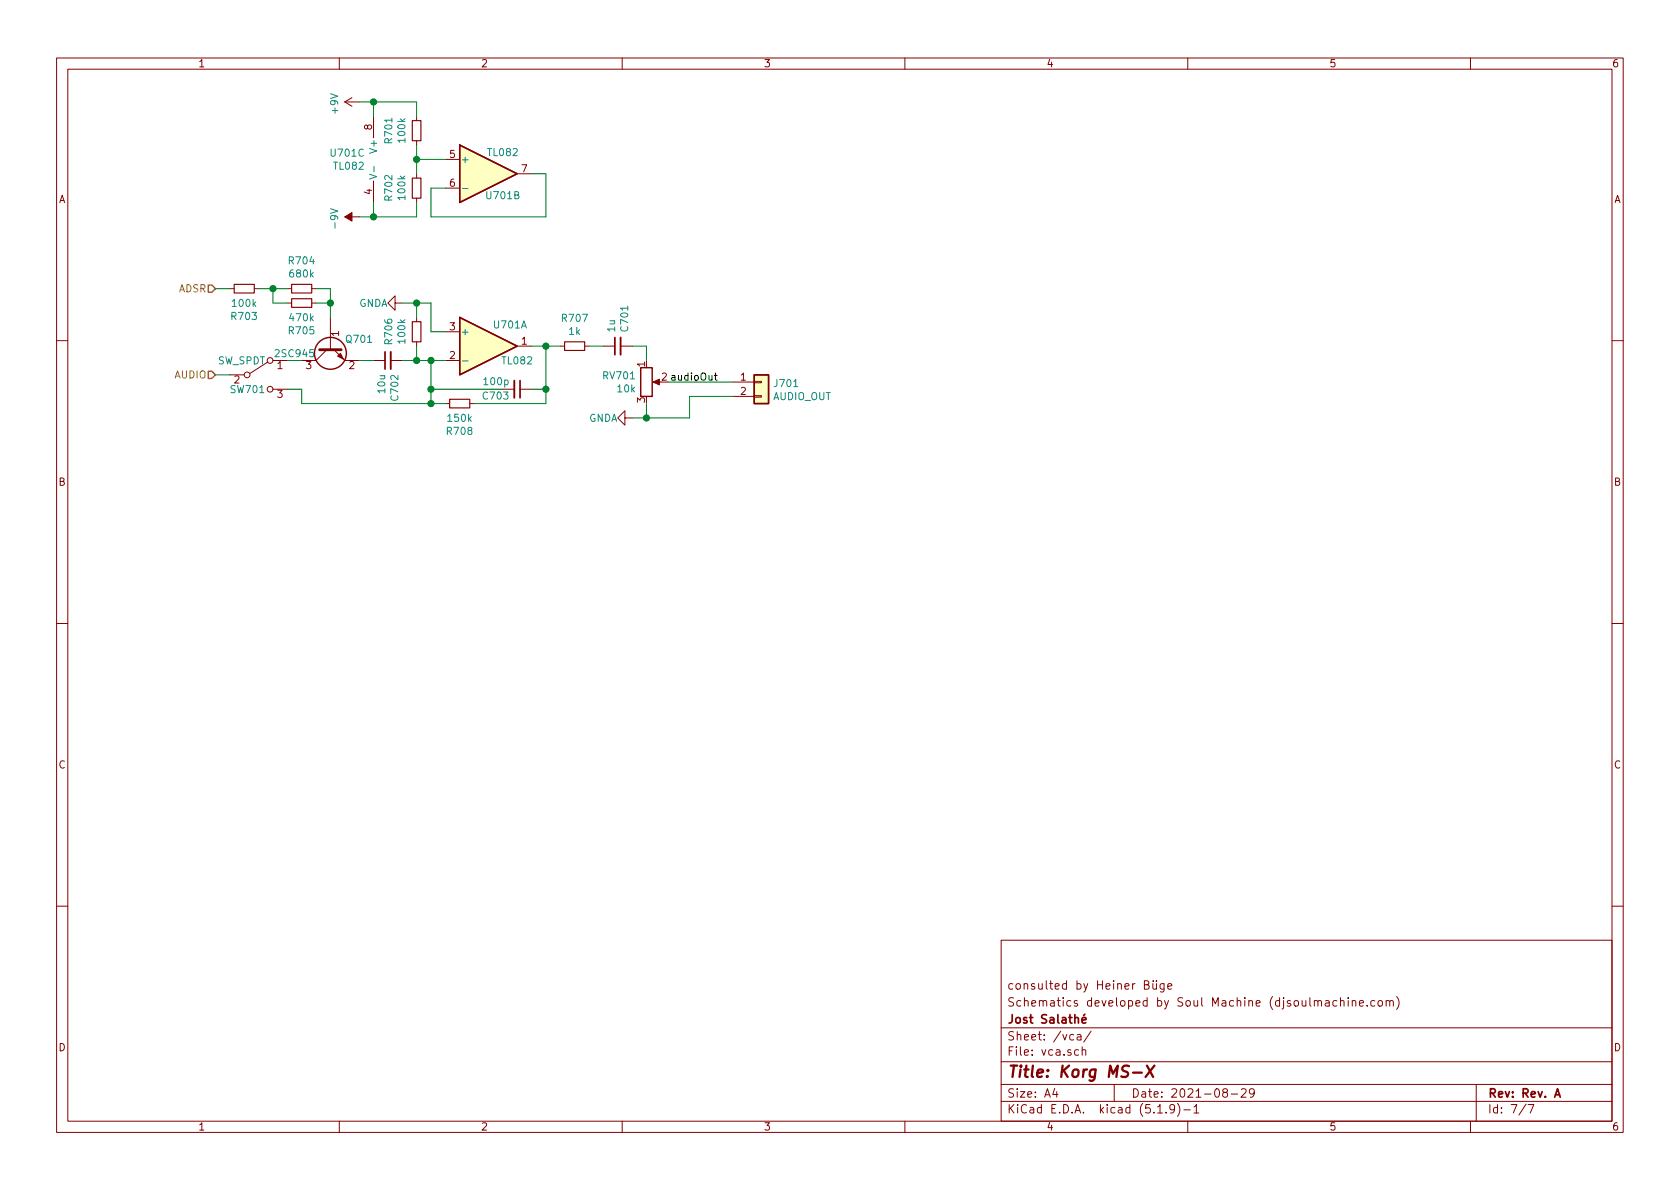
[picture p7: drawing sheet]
EESchema Schematic File Version 4
EELAYER 30 0
EELAYER END
$Descr A4 11693 8268
encoding utf-8
Sheet 7 7
Title "Korg MS-X"
Date "2021-08-29"
Rev "Rev. A"
Comp "Jost Salathé"
Comment1 "Schematics developed by Soul Machine (djsoulmachine.com)"
Comment2 "consulted by Heiner Büge"
Comment3 ""
Comment4 ""
$EndDescr
$Comp
L Amplifier_Operational:TL082 U?
U 1 1
P 3400 2400
AR Path="/610672B4/6130C5DF" Ref="U?"  Part="1" 
AR Path="/61306D81/6130C5DF" Ref="U701"  Part="1" 
F 0 "U701" H 3550 2550 50  0000 C CNN
F 1 "TL082" H 3600 2300 50  0000 C CNN
F 2 "Package_SO:SOIC-8_3.9x4.9mm_P1.27mm" H 3400 2400 50  0001 C CNN
F 3 "http://www.ti.com/lit/ds/symlink/tl081.pdf" H 3400 2400 50  0001 C CNN
F 4 "C9385" H 3400 2400 50  0001 C CNN "LCSC"
	1    3400 2400
	1    0    0    -1  
$EndComp
$Comp
L Amplifier_Operational:TL082 U?
U 2 1
P 3400 1200
AR Path="/610672B4/6130C5E5" Ref="U?"  Part="2" 
AR Path="/61306D81/6130C5E5" Ref="U701"  Part="2" 
F 0 "U701" H 3500 1050 50  0000 C CNN
F 1 "TL082" H 3500 1350 50  0000 C CNN
F 2 "Package_SO:SOIC-8_3.9x4.9mm_P1.27mm" H 3400 1200 50  0001 C CNN
F 3 "http://www.ti.com/lit/ds/symlink/tl081.pdf" H 3400 1200 50  0001 C CNN
F 4 "C9385" H 3400 1200 50  0001 C CNN "LCSC"
	2    3400 1200
	1    0    0    -1  
$EndComp
Text HLabel 1500 2600 0    50   Input ~ 0
AUDIO
Text HLabel 1500 2000 0    50   Input ~ 0
ADSR
$Comp
L Amplifier_Operational:TL082 U?
U 3 1
P 2500 1100
AR Path="/610672B4/6131044F" Ref="U?"  Part="3" 
AR Path="/61306D81/6131044F" Ref="U701"  Part="3" 
F 0 "U701" H 2458 1146 50  0000 L CNN
F 1 "TL082" H 2458 1055 50  0000 L CNN
F 2 "Package_SO:SOIC-8_3.9x4.9mm_P1.27mm" H 2500 1100 50  0001 C CNN
F 3 "http://www.ti.com/lit/ds/symlink/tl081.pdf" H 2500 1100 50  0001 C CNN
F 4 "C9385" H 2500 1100 50  0001 C CNN "LCSC"
	3    2500 1100
	-1   0    0    -1  
$EndComp
Wire Wire Line
	2500 700  2600 700 
Wire Wire Line
	2600 700  2600 800 
Wire Wire Line
	2500 1500 2600 1500
Wire Wire Line
	2600 1500 2600 1400
$Comp
L power:-9V #PWR?
U 1 1
P 2500 1500
AR Path="/60FA358D/6131045D" Ref="#PWR?"  Part="1" 
AR Path="/610672B4/6131045D" Ref="#PWR?"  Part="1" 
AR Path="/61306D81/6131045D" Ref="#PWR0702"  Part="1" 
F 0 "#PWR0702" H 2500 1375 50  0001 C CNN
F 1 "-9V" H 2515 1673 50  0000 C CNN
F 2 "" H 2500 1500 50  0001 C CNN
F 3 "" H 2500 1500 50  0001 C CNN
	1    2500 1500
	0    -1   1    0   
$EndComp
$Comp
L power:+9V #PWR?
U 1 1
P 2500 700
AR Path="/61310463" Ref="#PWR?"  Part="1" 
AR Path="/60FA358D/61310463" Ref="#PWR?"  Part="1" 
AR Path="/610672B4/61310463" Ref="#PWR?"  Part="1" 
AR Path="/61306D81/61310463" Ref="#PWR0701"  Part="1" 
F 0 "#PWR0701" H 2500 550 50  0001 C CNN
F 1 "+9V" H 2515 873 50  0000 C CNN
F 2 "" H 2500 700 50  0001 C CNN
F 3 "" H 2500 700 50  0001 C CNN
	1    2500 700 
	0    -1   1    0   
$EndComp
$Comp
L power:GNDA #PWR?
U 1 1
P 4400 2900
AR Path="/60F8D8A8/61313985" Ref="#PWR?"  Part="1" 
AR Path="/61041226/61313985" Ref="#PWR?"  Part="1" 
AR Path="/610426AE/61313985" Ref="#PWR?"  Part="1" 
AR Path="/61042119/61313985" Ref="#PWR?"  Part="1" 
AR Path="/610672B4/61313985" Ref="#PWR?"  Part="1" 
AR Path="/61306D81/61313985" Ref="#PWR0704"  Part="1" 
F 0 "#PWR0704" H 4400 2650 50  0001 C CNN
F 1 "GNDA" V 4400 2700 50  0000 C CNN
F 2 "" H 4400 2900 50  0001 C CNN
F 3 "" H 4400 2900 50  0001 C CNN
	1    4400 2900
	0    1    1    0   
$EndComp
$Comp
L Device:R_Small R?
U 1 1
P 2900 1300
AR Path="/60F8D8A8/61318106" Ref="R?"  Part="1" 
AR Path="/61041226/61318106" Ref="R?"  Part="1" 
AR Path="/610672B4/61318106" Ref="R?"  Part="1" 
AR Path="/61306D81/61318106" Ref="R702"  Part="1" 
F 0 "R702" V 2704 1300 50  0000 C CNN
F 1 "100k" V 2795 1300 50  0000 C CNN
F 2 "Resistor_SMD:R_0805_2012Metric_Pad1.20x1.40mm_HandSolder" H 2900 1300 50  0001 C CNN
F 3 "~" H 2900 1300 50  0001 C CNN
F 4 "C149504" H 2900 1300 50  0001 C CNN "LCSC"
	1    2900 1300
	1    0    0    -1  
$EndComp
Wire Wire Line
	3100 1300 3000 1300
Wire Wire Line
	3000 1300 3000 1500
Wire Wire Line
	3000 1500 3800 1500
Wire Wire Line
	3800 1500 3800 1200
Wire Wire Line
	3700 1200 3800 1200
$Comp
L Device:R_Small R?
U 1 1
P 2900 900
AR Path="/60F8D8A8/6131C5E7" Ref="R?"  Part="1" 
AR Path="/61041226/6131C5E7" Ref="R?"  Part="1" 
AR Path="/610672B4/6131C5E7" Ref="R?"  Part="1" 
AR Path="/61306D81/6131C5E7" Ref="R701"  Part="1" 
F 0 "R701" V 2704 900 50  0000 C CNN
F 1 "100k" V 2795 900 50  0000 C CNN
F 2 "Resistor_SMD:R_0805_2012Metric_Pad1.20x1.40mm_HandSolder" H 2900 900 50  0001 C CNN
F 3 "~" H 2900 900 50  0001 C CNN
F 4 "C149504" H 2900 900 50  0001 C CNN "LCSC"
	1    2900 900 
	1    0    0    1   
$EndComp
Wire Wire Line
	2900 1000 2900 1100
Wire Wire Line
	2900 1100 3100 1100
Wire Wire Line
	2900 1100 2900 1200
Connection ~ 2900 1100
$Comp
L Switch:SW_SPDT SW?
U 1 1
P 1800 2600
AR Path="/610672B4/6132328A" Ref="SW?"  Part="1" 
AR Path="/61306D81/6132328A" Ref="SW701"  Part="1" 
F 0 "SW701" H 1850 2500 50  0000 R CNN
F 1 "SW_SPDT" H 1850 2700 50  0000 R CNN
F 2 "Connector_PinHeader_2.54mm:PinHeader_1x03_P2.54mm_Vertical" H 1800 2600 50  0001 C CNN
F 3 "~" H 1800 2600 50  0001 C CNN
	1    1800 2600
	1    0    0    -1  
$EndComp
Wire Wire Line
	1600 2600 1500 2600
$Comp
L Device:Q_NPN_BEC Q701
U 1 1
P 2300 2400
F 0 "Q701" V 2250 2300 50  0000 R CNN
F 1 "2SC945" V 2350 2650 50  0000 C CNN
F 2 "Package_TO_SOT_SMD:SOT-23" H 2500 2500 50  0001 C CNN
F 3 "~" H 2300 2400 50  0001 C CNN
F 4 "C181154" H 2300 2400 50  0001 C CNN "LCSC"
	1    2300 2400
	0    -1   1    0   
$EndComp
$Comp
L Device:R_Small R?
U 1 1
P 2100 2000
AR Path="/60F8D8A8/6132AFBA" Ref="R?"  Part="1" 
AR Path="/61041226/6132AFBA" Ref="R?"  Part="1" 
AR Path="/610672B4/6132AFBA" Ref="R?"  Part="1" 
AR Path="/61306D81/6132AFBA" Ref="R704"  Part="1" 
F 0 "R704" V 1904 2000 50  0000 C CNN
F 1 "680k" V 1995 2000 50  0000 C CNN
F 2 "Resistor_SMD:R_0805_2012Metric_Pad1.20x1.40mm_HandSolder" H 2100 2000 50  0001 C CNN
F 3 "~" H 2100 2000 50  0001 C CNN
F 4 "C17797" H 2100 2000 50  0001 C CNN "LCSC"
	1    2100 2000
	0    -1   1    0   
$EndComp
$Comp
L Device:R_Small R?
U 1 1
P 2100 2100
AR Path="/60F8D8A8/6132CC29" Ref="R?"  Part="1" 
AR Path="/61041226/6132CC29" Ref="R?"  Part="1" 
AR Path="/610672B4/6132CC29" Ref="R?"  Part="1" 
AR Path="/61306D81/6132CC29" Ref="R705"  Part="1" 
F 0 "R705" V 1904 2100 50  0000 C CNN
F 1 "470k" V 1995 2100 50  0000 C CNN
F 2 "Resistor_SMD:R_0805_2012Metric_Pad1.20x1.40mm_HandSolder" H 2100 2100 50  0001 C CNN
F 3 "~" H 2100 2100 50  0001 C CNN
F 4 "C17709" H 2100 2100 50  0001 C CNN "LCSC"
	1    2100 2100
	0    -1   -1   0   
$EndComp
$Comp
L Device:R_Small R?
U 1 1
P 1700 2000
AR Path="/60F8D8A8/6132D2EE" Ref="R?"  Part="1" 
AR Path="/61041226/6132D2EE" Ref="R?"  Part="1" 
AR Path="/610672B4/6132D2EE" Ref="R?"  Part="1" 
AR Path="/61306D81/6132D2EE" Ref="R703"  Part="1" 
F 0 "R703" V 1504 2000 50  0000 C CNN
F 1 "100k" V 1595 2000 50  0000 C CNN
F 2 "Resistor_SMD:R_0805_2012Metric_Pad1.20x1.40mm_HandSolder" H 1700 2000 50  0001 C CNN
F 3 "~" H 1700 2000 50  0001 C CNN
F 4 "C149504" H 1700 2000 50  0001 C CNN "LCSC"
	1    1700 2000
	0    -1   -1   0   
$EndComp
Wire Wire Line
	1500 2000 1600 2000
Wire Wire Line
	1800 2000 1900 2000
$Comp
L Device:C_Small C?
U 1 1
P 2700 2500
AR Path="/6133285D" Ref="C?"  Part="1" 
AR Path="/60FA358D/6133285D" Ref="C?"  Part="1" 
AR Path="/610672B4/6133285D" Ref="C?"  Part="1" 
AR Path="/61306D81/6133285D" Ref="C702"  Part="1" 
F 0 "C702" H 2608 2454 50  0000 R CNN
F 1 "10u" H 2608 2545 50  0000 R CNN
F 2 "Capacitor_SMD:C_0805_2012Metric_Pad1.18x1.45mm_HandSolder" H 2700 2500 50  0001 C CNN
F 3 "~" H 2700 2500 50  0001 C CNN
F 4 "C15850" H 2700 2500 50  0001 C CNN "LCSC"
	1    2700 2500
	0    -1   -1   0   
$EndComp
$Comp
L Device:R_Small R?
U 1 1
P 2900 2300
AR Path="/60F8D8A8/61332BB4" Ref="R?"  Part="1" 
AR Path="/61041226/61332BB4" Ref="R?"  Part="1" 
AR Path="/610672B4/61332BB4" Ref="R?"  Part="1" 
AR Path="/61306D81/61332BB4" Ref="R706"  Part="1" 
F 0 "R706" V 2704 2300 50  0000 C CNN
F 1 "100k" V 2795 2300 50  0000 C CNN
F 2 "Resistor_SMD:R_0805_2012Metric_Pad1.20x1.40mm_HandSolder" H 2900 2300 50  0001 C CNN
F 3 "~" H 2900 2300 50  0001 C CNN
F 4 "C149504" H 2900 2300 50  0001 C CNN "LCSC"
	1    2900 2300
	1    0    0    -1  
$EndComp
Wire Wire Line
	2000 2500 2100 2500
Wire Wire Line
	2800 2500 2900 2500
Wire Wire Line
	2500 2500 2600 2500
Connection ~ 2900 2500
Wire Wire Line
	2900 2500 3000 2500
$Comp
L power:GNDA #PWR?
U 1 1
P 2800 2100
AR Path="/60F8D8A8/61343E6C" Ref="#PWR?"  Part="1" 
AR Path="/61041226/61343E6C" Ref="#PWR?"  Part="1" 
AR Path="/610426AE/61343E6C" Ref="#PWR?"  Part="1" 
AR Path="/61042119/61343E6C" Ref="#PWR?"  Part="1" 
AR Path="/610672B4/61343E6C" Ref="#PWR?"  Part="1" 
AR Path="/61306D81/61343E6C" Ref="#PWR0703"  Part="1" 
F 0 "#PWR0703" H 2800 1850 50  0001 C CNN
F 1 "GNDA" V 2800 1900 50  0000 C CNN
F 2 "" H 2800 2100 50  0001 C CNN
F 3 "" H 2800 2100 50  0001 C CNN
	1    2800 2100
	0    1    1    0   
$EndComp
Wire Wire Line
	3000 2300 3100 2300
Wire Wire Line
	2800 2100 2900 2100
Wire Wire Line
	2900 2100 2900 2200
Wire Wire Line
	2900 2400 2900 2500
Wire Wire Line
	2900 2100 3000 2100
Wire Wire Line
	3000 2100 3000 2300
Connection ~ 2900 2100
$Comp
L Device:R_Small R?
U 1 1
P 3200 2800
AR Path="/60F8D8A8/6134AA71" Ref="R?"  Part="1" 
AR Path="/61041226/6134AA71" Ref="R?"  Part="1" 
AR Path="/610672B4/6134AA71" Ref="R?"  Part="1" 
AR Path="/61306D81/6134AA71" Ref="R708"  Part="1" 
F 0 "R708" V 3004 2800 50  0000 C CNN
F 1 "150k" V 3095 2800 50  0000 C CNN
F 2 "Resistor_SMD:R_0805_2012Metric_Pad1.20x1.40mm_HandSolder" H 3200 2800 50  0001 C CNN
F 3 "~" H 3200 2800 50  0001 C CNN
F 4 "C17470" H 3200 2800 50  0001 C CNN "LCSC"
	1    3200 2800
	0    -1   -1   0   
$EndComp
$Comp
L Device:C_Small C?
U 1 1
P 3600 2700
AR Path="/60F8D8A8/61357700" Ref="C?"  Part="1" 
AR Path="/61041226/61357700" Ref="C?"  Part="1" 
AR Path="/610426AE/61357700" Ref="C?"  Part="1" 
AR Path="/61306D81/61357700" Ref="C703"  Part="1" 
F 0 "C703" V 3550 2650 50  0000 R CNN
F 1 "100p" V 3650 2650 50  0000 R CNN
F 2 "Capacitor_SMD:C_0805_2012Metric_Pad1.18x1.45mm_HandSolder" H 3600 2700 50  0001 C CNN
F 3 "~" H 3600 2700 50  0001 C CNN
F 4 "C1790" H 3600 2700 50  0001 C CNN "LCSC"
	1    3600 2700
	0    1    -1   0   
$EndComp
Wire Wire Line
	3000 2500 3000 2700
Wire Wire Line
	3000 2800 3100 2800
Wire Wire Line
	3800 2800 3800 2700
Wire Wire Line
	3800 2400 3700 2400
Wire Wire Line
	3300 2800 3800 2800
Connection ~ 3000 2500
Wire Wire Line
	3000 2500 3100 2500
Wire Wire Line
	3800 2700 3700 2700
Wire Wire Line
	3500 2700 3000 2700
Connection ~ 3800 2700
Wire Wire Line
	3800 2700 3800 2400
Connection ~ 3000 2700
Wire Wire Line
	3000 2700 3000 2800
Wire Wire Line
	3000 2800 2100 2800
Wire Wire Line
	2100 2800 2100 2700
Wire Wire Line
	2100 2700 2000 2700
Connection ~ 3000 2800
$Comp
L Device:R_Small R?
U 1 1
P 4000 2400
AR Path="/60F8D8A8/613602FE" Ref="R?"  Part="1" 
AR Path="/61041226/613602FE" Ref="R?"  Part="1" 
AR Path="/610672B4/613602FE" Ref="R?"  Part="1" 
AR Path="/61306D81/613602FE" Ref="R707"  Part="1" 
F 0 "R707" V 3804 2400 50  0000 C CNN
F 1 "1k" V 3895 2400 50  0000 C CNN
F 2 "Resistor_SMD:R_0805_2012Metric_Pad1.20x1.40mm_HandSolder" H 4000 2400 50  0001 C CNN
F 3 "~" H 4000 2400 50  0001 C CNN
F 4 "C17513" H 4000 2400 50  0001 C CNN "LCSC"
	1    4000 2400
	0    1    1    0   
$EndComp
$Comp
L Device:C_Small C?
U 1 1
P 4300 2400
AR Path="/60F8D8A8/6137020E" Ref="C?"  Part="1" 
AR Path="/61041226/6137020E" Ref="C?"  Part="1" 
AR Path="/61306D81/6137020E" Ref="C701"  Part="1" 
F 0 "C701" H 4209 2354 50  0000 R CNN
F 1 "1u" H 4209 2445 50  0000 R CNN
F 2 "Capacitor_SMD:C_0805_2012Metric_Pad1.18x1.45mm_HandSolder" H 4300 2400 50  0001 C CNN
F 3 "~" H 4300 2400 50  0001 C CNN
F 4 "C28323" H 4300 2400 50  0001 C CNN "LCSC"
	1    4300 2400
	0    -1   1    0   
$EndComp
$Comp
L Device:R_POT RV?
U 1 1
P 4500 2650
AR Path="/60F8D8A8/61372938" Ref="RV?"  Part="1" 
AR Path="/61041226/61372938" Ref="RV?"  Part="1" 
AR Path="/610426AE/61372938" Ref="RV?"  Part="1" 
AR Path="/61042119/61372938" Ref="RV?"  Part="1" 
AR Path="/610672B4/61372938" Ref="RV?"  Part="1" 
AR Path="/61306D81/61372938" Ref="RV701"  Part="1" 
F 0 "RV701" H 4430 2696 50  0000 R CNN
F 1 "10k" H 4430 2605 50  0000 R CNN
F 2 "Connector_PinHeader_2.54mm:PinHeader_1x03_P2.54mm_Vertical" H 4500 2650 50  0001 C CNN
F 3 "~" H 4500 2650 50  0001 C CNN
	1    4500 2650
	1    0    0    -1  
$EndComp
Wire Wire Line
	1900 2100 1900 2000
Wire Wire Line
	1900 2000 2000 2000
Wire Wire Line
	1900 2100 2000 2100
Wire Wire Line
	2200 2000 2300 2000
Wire Wire Line
	2300 2000 2300 2100
Wire Wire Line
	2200 2100 2300 2100
Connection ~ 2300 2100
Wire Wire Line
	2300 2100 2300 2200
Connection ~ 1900 2000
Wire Wire Line
	3800 2400 3900 2400
Wire Wire Line
	4500 2400 4500 2500
Wire Wire Line
	4100 2400 4200 2400
Wire Wire Line
	4400 2400 4500 2400
Connection ~ 3800 2400
Wire Wire Line
	4400 2900 4500 2900
Wire Wire Line
	4500 2900 4500 2800
Wire Wire Line
	2900 800  2900 700 
Wire Wire Line
	2900 700  2600 700 
Connection ~ 2600 700 
Wire Wire Line
	2900 1400 2900 1500
Wire Wire Line
	2900 1500 2600 1500
Connection ~ 2600 1500
$Comp
L Connector_Generic:Conn_01x02 J?
U 1 1
P 5300 2650
AR Path="/61679668" Ref="J?"  Part="1" 
AR Path="/61306D81/61679668" Ref="J701"  Part="1" 
F 0 "J701" H 5380 2642 50  0000 L CNN
F 1 "AUDIO_OUT" H 5380 2551 50  0000 L CNN
F 2 "Connector_PinHeader_2.54mm:PinHeader_1x02_P2.54mm_Vertical" H 5300 2650 50  0001 C CNN
F 3 "~" H 5300 2650 50  0001 C CNN
	1    5300 2650
	1    0    0    -1  
$EndComp
Text Label 5000 2650 2    50   ~ 0
audioOut
Wire Wire Line
	4650 2650 5100 2650
Wire Wire Line
	5100 2750 4800 2750
Wire Wire Line
	4800 2750 4800 2900
Wire Wire Line
	4800 2900 4500 2900
Connection ~ 4500 2900
$EndSCHEMATC
